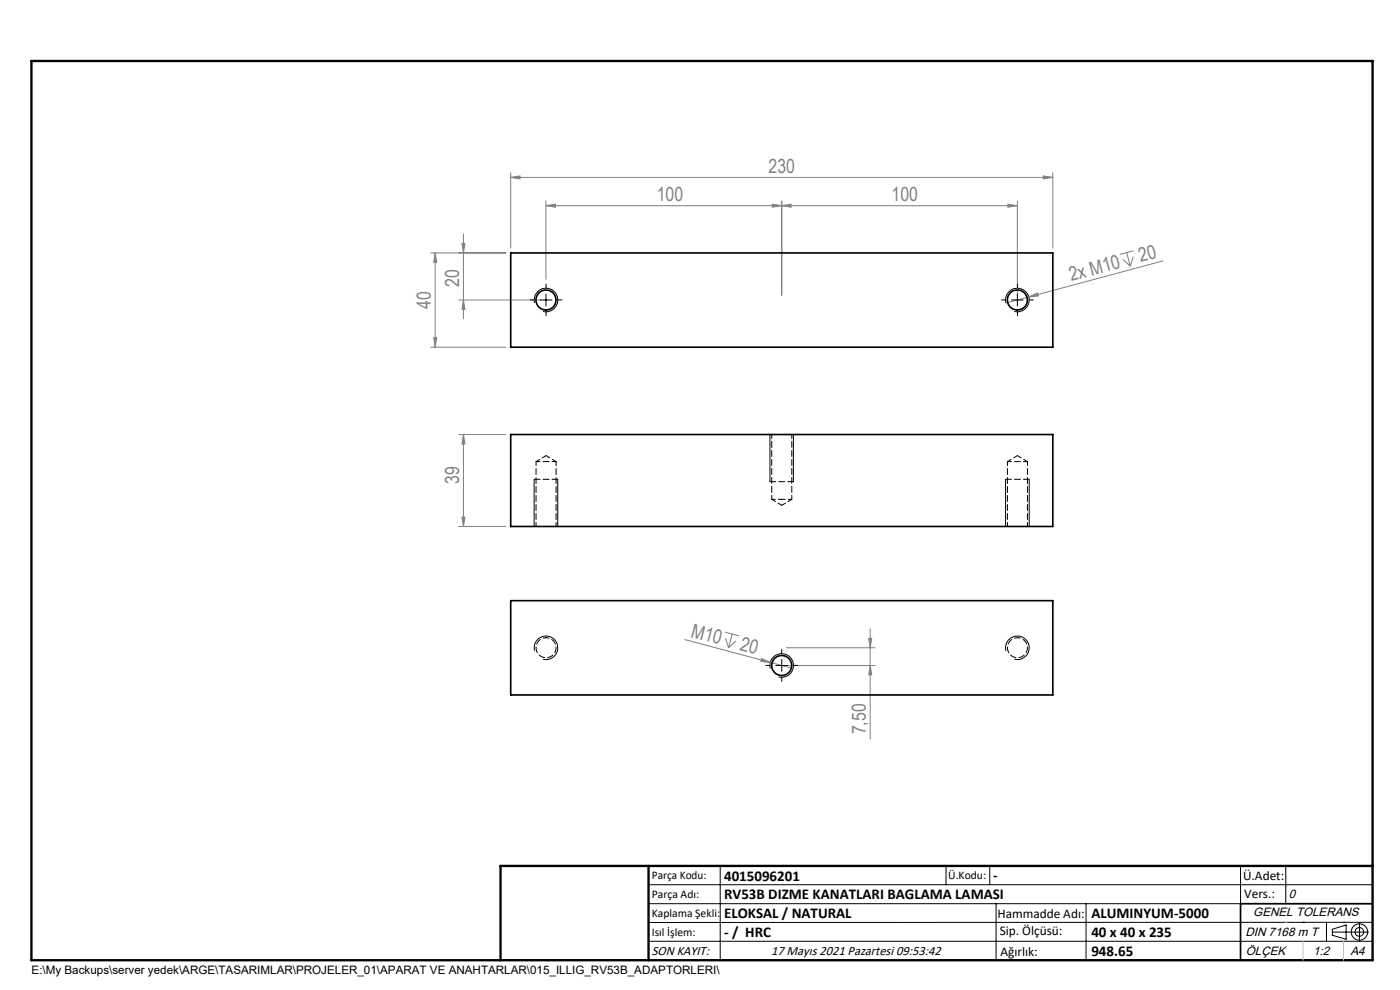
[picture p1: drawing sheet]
<svg xmlns="http://www.w3.org/2000/svg" width="297mm" height="210mm" viewBox="0 0 297 210" stroke-linecap="round" stroke-linejoin="round" font-family="sans-serif">
<g fill="none" stroke="#808080" stroke-width=".21">
<path d="M108.3 37.6l2-.3v.7zM108.3 36.6v16M108.3 37.6h115M221.3 37.3l2 .3-2 .4zM223.3 36.6v16M91.3 53.6h16M92.3 53.6v20.1M92.3 53.6l.3 2h-.6zM98 51.6h.6l-.3 2zM98.3 49.6v18M115.8 43.6l2-.3v.6zM115.8 42.6v16.7"/>
<path d="M115.8 43.6h100M163.8 43.3l2 .3-2 .3zM165.8 43.6l2-.3v.6zM165.8 42.6v20M213.8 43.3l2 .3-2 .3zM215.8 42.6v20M238.2 55l1.6 1.5M239 53.6l.8 2.9M240.4 54.4l-.6 2.1M240.5 53.2l-2.9 .8M246.7 55.3l-28.5 7.7M91.3 73.7h16"/>
<path d="M92 71.6h.6l-.3 2.1zM97.3 63.6h17.5M98.3 63.6l.3 2h-.6zM218.2 63l1.9-.8 .2 .6zM218.2 63l-4.8 1.3M97.3 92.2h10M98.3 92.2l.3 2h-.6zM98.3 92.2v19.5M97.3 111.7h10M98 109.7h.6l-.3 2zM145.3 135.7l18.1 4.8M153.9 134.1l2.9 .8"/>
<path d="M153.9 135.4l.7 2M155.3 134.5l-.7 2.9M156.1 136l-1.5 1.4M161.6 139.7l1.8 .8-2-.2zM166.8 137.4h18.8M184.3 135.4h.6l-.3 2zM184.6 133.4v23.3M163.4 140.5l4.8 1.3M166.8 141.2h18.8M184.6 141.2l.3 1.9h-.6z"/>
</g>
<g fill="none" stroke="#000" stroke-width=".21">
<path d="M113.4 64.3a2.5 2.5 0 0 1 2.3-3.1 2.5 2.5 0 0 1 2.6 2.7 2.5 2.5 0 0 1-3.1 2.2M114.6 63.6h2.5M115.8 62.4v2.5M213.4 64.3a2.51 2.51 0 0 1 2.2-3.2 2.51 2.51 0 0 1 2.7 2.8 2.51 2.51 0 0 1-3.1 2.2M214.6 63.6h2.5M215.8 62.4v2.5M163.3 92.2v10M168.3 92.2v10M113.3 101.7v10M118.3 101.7v10M213.3 101.7v10M218.3 101.7v10"/>
<path d="M113.4 138.1a2.5 2.5 0 0 1 2.2-3.2 2.5 2.5 0 0 1 2.7 2.7 2.5 2.5 0 0 1-3.1 2.2M165.8 139.9v2.5M213.4 138.1a2.51 2.51 0 0 1 2.2-3.2 2.51 2.51 0 0 1 2.7 2.7 2.51 2.51 0 0 1-3.1 2.2M163.4 141.8a2.5 2.5 0 0 1 2.2-3.1 2.5 2.5 0 0 1 2.7 2.7 2.5 2.5 0 0 1-3.1 2.2M164.6 141.2h2.5M137.6 187.7h153.6M137.6 191.7h153.6M137.6 199.7h153.6M152.8 183.7v20M200.7 183.7v4M210 183.7v4M211.3 191.7v12"/>
<path d="M230.4 191.7v12M263.2 183.7v20M272.8 183.7v8M276.4 195.6h.1M281.4 195.6v4.1M282.6 197.7h7.8M282.6 197.1l3-.9v3l-3-.8zM285 195.6h.1M288.4 195.8v3.8M291.2 195.6l-153.6 .1"/>
<circle cx="288.4" cy="197.7" r="1.74"/>
<circle cx="288.4" cy="197.7" r=".93"/>
</g>
<path d="M106.2 203.7h185" fill="none" stroke="#000" stroke-width=".25"/>
<path d="M291.2 191.7h-28v12" fill="none" stroke="#000" stroke-width=".35"/>
<path d="M6.7 12.9h284.5v190.8h-284.5zM137.6 183.7v20M291.2 183.7h-185v20" fill="none" stroke="#000" stroke-width=".5"/>
<path d="M272.8 195.6h.1M276.4 199.7v4M285 199.7v4" fill="none" stroke="#c0c0c0" stroke-width=".21"/>
<path d="M113.3 63.6h-.8M115.8 61.1v-.9M115.8 66.1v.9M118.3 63.6h.9M213.3 63.6h-.8M215.8 61.1v-.9M215.8 66.1v.9M218.3 63.6h.9M165.8 138.6v-.8M163.3 141.1h-.8M165.8 143.6v.9M168.3 141.1h.9" fill="none" stroke="#000" stroke-width=".21" stroke-dasharray="15.2 1.3 1.3 1.3"/>
<path d="M118.3 101.7h-5M163.3 102.2h5M218.3 101.7h-5" fill="none" stroke="#000" stroke-width=".21" stroke-dasharray="1.3 .6"/>
<g fill="#808080">
<path d="M161.6 139.7l1.8 .8-2-.2z"/>
<path d="M218.2 63l1.9-.8 .2 .6z"/>
<path d="M163.8 43.3l2 .3-2 .3zM115.8 43.6l2-.3v.6zM221.3 37.3l2 .3-2 .4zM108.3 37.6l2-.3v.7z"/>
<path d="M165.8 43.6l2-.3v.6zM213.8 43.3l2 .3-2 .3z"/>
<path d="M98.3 63.6l.3 2h-.6zM98 51.6h.6l-.3 2zM92 71.6h.6l-.3 2.1zM92.3 53.6l.3 2h-.6z"/>
<path d="M98.3 92.2l.3 2h-.6zM98 109.7h.6l-.3 2zM184.3 135.4h.6l-.3 2zM184.6 141.2l.3 1.9h-.6z"/>
</g>
<g fill="none" stroke="#000" stroke-width=".35">
<path d="M108.3 53.6h115v20.1h-115zM108.3 92.2h115v19.5h-115zM108.3 127.4h115v20h-115z"/>
<circle cx="115.8" cy="63.6" r="2.12"/>
<circle cx="215.8" cy="63.6" r="2.12"/>
<circle cx="165.8" cy="141.2" r="2.12"/>
</g>
<path d="M163.7 105.9h2.1M165.8 105.9h2.2" fill="none" stroke="#000" stroke-width=".21" stroke-dasharray="1.3 .6" stroke-dashoffset=".5"/>
<path d="M113.7 97.9v13.8M118 97.9h-4.3M163.7 92.2v13.7M213.7 97.9v13.8M218 97.9h-4.3M118 111.7v-13.8M168 105.9v-13.7M218 111.7v-13.8" fill="none" stroke="#000" stroke-width=".21" stroke-dasharray="1.3 .6" stroke-dashoffset=".4"/>
<path d="M115.8 96.6l-2.1 1.3M118 97.9l-2.2-1.3M215.8 96.6l-2.1 1.3M218 97.9l-2.2-1.3M163.7 105.9l2.1 1.3M165.8 107.2l2.2-1.3" fill="none" stroke="#000" stroke-width=".21" stroke-dasharray="1.3 .6" stroke-dashoffset=".3"/>
<path d="M115.8 135.3a2.12 2.12 0 0 1 2 3 2.12 2.12 0 0 1-3.6 .4 2.12 2.12 0 0 1 1.2-3.4h.4M215.8 135.3a2.12 2.12 0 0 1 2 3 2.12 2.12 0 0 1-3.6 .4 2.12 2.12 0 0 1 1.2-3.4h.4" fill="none" stroke="#000" stroke-width=".21" stroke-dasharray="1.3 .6" stroke-dashoffset=".6"/>
<g font-size="4.1" fill="#808080">
<text x="163.1" y="36.7">230</text>
<text x="139.3" y="42.7">100</text>
<text x="189.1" y="42.7">100</text>
<text x="227.2" y="59.6" transform="rotate(-15 227.2 59.6)">2x M10</text>
<text x="242" y="55.7" transform="rotate(-15 242 55.7)">20</text>
<text x="91.4" y="65.5" transform="rotate(-90 91.4 65.5)">40</text>
<text x="97.4" y="60.9" transform="rotate(-90 97.4 60.9)">20</text>
<text x="97.4" y="102.6" transform="rotate(-90 97.4 102.6)">39</text>
<text x="146.4" y="135" transform="rotate(15 146.4 135)">M10</text>
<text x="156.8" y="137.8" transform="rotate(15 156.8 137.8)">20</text>
<text x="183.7" y="155.8" transform="rotate(-90 183.7 155.8)">7,50</text>
</g>
<g font-size="3.2">
<text x="153.6" y="186.8">4015096201</text>
<text x="153.6" y="190.8">RV53B DIZME KANATLARI BAGLAMA LAMASI</text>
<text x="210.7" y="186.6">-</text>
<text x="153.6" y="194.8">ELOKSAL / NATURAL</text>
<text x="231.5" y="194.8">ALUMINYUM-5000</text>
<text x="153.6" y="198.8">- / HRC</text>
<text x="231.5" y="198.7">40 x 40 x 235</text>
<text x="231.5" y="202.8">948.65</text>
</g>
<g font-size="2.8">
<text x="263.7" y="186.7">Ü.Adet:</text>
<text x="263.9" y="190.5">Vers.:</text>
<text x="211.6" y="194.8">Hammadde Adı:</text>
<text x="138.3" y="202.6">SON KAYIT:</text>
<text x="163.6" y="202.6">17 Mayıs 2021 Pazartesi 09:53:42</text>
<text x="212.1" y="198.4">Sip. Ölçüsü:</text>
<text x="212.2" y="202.7">Ağırlık:</text>
</g>
<g font-size="2.6">
<text x="273.4" y="190.4">0</text>
<text x="265.9" y="194.4">GENEL TOLERANS</text>
<text x="264.2" y="198.5">DIN 7168 m T</text>
<text x="264.3" y="202.6">ÖLÇEK</text>
<text x="278.5" y="202.6">1:2</text>
<text x="286.5" y="202.6">A4</text>
</g>
<g font-size="2.5">
<text x="138.3" y="186.4">Parça Kodu:</text>
<text x="138.3" y="190.5">Parça Adı:</text>
<text x="201.2" y="186.5">Ü.Kodu:</text>
<text x="138.3" y="194.5">Kaplama Şekli:</text>
<text x="138.3" y="198.6">Isıl İşlem:</text>
<text x="6.7" y="206.7">E:\My Backups\server yedek\ARGE\TASARIMLAR\PROJELER_01\APARAT VE ANAHTARLAR\015_ILLIG_RV53B_ADAPTORLERI\</text>
</g>
</svg>
